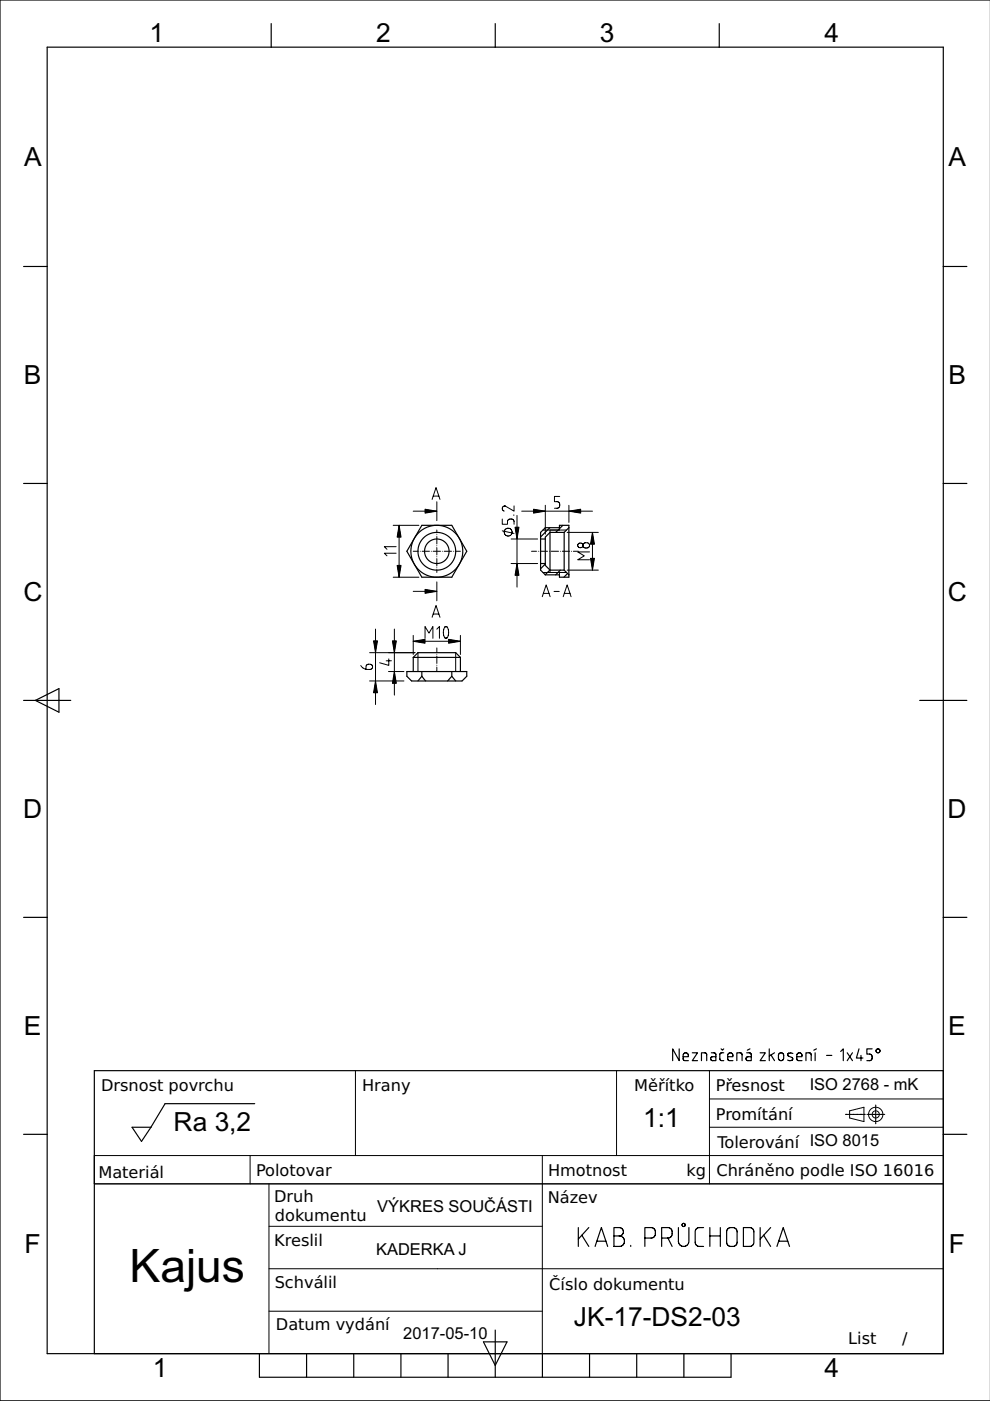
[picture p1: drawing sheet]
<svg xmlns="http://www.w3.org/2000/svg" width="210mm" height="297mm" viewBox="0 0 210 297" stroke-linecap="round" stroke-linejoin="round" font-family="sans-serif">
<g fill="none" stroke="#000" stroke-width=".25">
<path d="M10 10h190v277h-190zM57.5 5v5M105 5v5M152.5 5v5M210 0h-210v297h210M5 56.5h5M200 56.5h5M5 102.5h5M89.4 111.4h6.4l3.2 5.5-3.2 5.5h-6.4l-3.1-5.5zM114.6 119.5h1M114.6 114.3h1M115.6 111.9h3v-.5h2v11h-2v-.5h-3l-1-1v-8z"/>
<path d="M115.6 119.6l-1 1M116.6 111.9l-2 1.9M116.6 112.9h3M116.6 112.9l-1 1v6l1 1M116.6 112.9v8M119.3 111.4l-1.5 1.5M119.6 112.9v8M120.6 111.9l-1 1M200 102.5h5M87.6 139.4l1-1h8l1 1M87.6 139.4v3M87.6 139.4h10"/>
<path d="M97.6 139.4v3M116.6 120.9l-1 1M116.6 120.9h3M118.8 120.9l-1 1M119.6 120.9l1 1M120.3 121.6l-.7 .8M5 148.5h10M7.5 148.5l5-2.5v5zM86.3 142.4h12.7v1l-1 1h-10.7l-1-1zM89.4 143.4l-.8 1M89.4 143.4l.8 1M89.4 142.4v1"/>
<path d="M95.8 143.4l-.9 1M95.8 143.4l.8 1M95.8 142.4v1M195 148.5h10M5 194.5h5M200 194.5h5M28 239h4l-2 3zM54 234h-19l-3 5M144 222.4v2.5l-1.4-2.5v2.5M144.8 224h1.1v-.2a.56 .56 0 0 0-.5-.6 .56 .56 0 0 0-.6 .6l.2 1 .9 .1M146.8 223.2h1.1l-1.1 1.7h1.1M148.7 224.9v-1.7h.8l.3 .2v1.5"/>
<path d="M150.8 223.2h.7l.3 .4v1.3l-1-.1-.1-.3 .1-.4 1-.1M152.9 222.4l.3 .3 .2-.3M153.4 223.2l-.6 .1-.2 .3 .1 1.1 .3 .2h.4M154.3 224h1.1v-.2a.56 .56 0 0 0-.6-.6 .56 .56 0 0 0-.5 .6l.1 1 1 .1M156.2 224.9v-1.7h.8l.3 .2v1.5M158.3 223.2h.7l.3 .4v1.3l-1-.1-.1-.3 .1-.4 1-.1M159 222.4l-.6 .3M161.2 223.2h1.1l-1.1 1.7h1.1M163.1 222.4v2.5M163.5 223.7l.7 1.2M164.2 223.2l-1.1 .7M165.2 223.4a.56 .56 0 0 1 .6-.1 .56 .56 0 0 1 .4 .5v.5a.56 .56 0 0 1-.6 .6 .56 .56 0 0 1-.6-.6z"/>
<path d="M167 224.8h.9M167.2 223.3l-.2 .2 .1 .3 1 .6-.1 .3-.1 .1M167.2 223.3h.1M167.2 223.3l.9 .1M167.9 224.8h.1M168.9 224h1.1v-.2a.56 .56 0 0 0-.5-.6 .56 .56 0 0 0-.6 .6l.2 1 .9 .1M170.9 224.9v-1.7h.8l.2 .2 .1 1.5M172.8 223.2v1.7M173.1 222.4l-.6 .3M175.3 223.8h1.1M178.2 222.9l.6-.5v2.5M179.3 236.3h.2"/>
<path d="M179.6 223.2l1.1 1.7M179.7 236.3h.1M180 236.3h.3M180.5 236.3h.1M180.7 223.2l-1.1 1.7M180.8 236.3h.4M181.3 236.3h.1M181.6 236.3h.4M182.1 222.4l-.5 1.9h1.4M182.1 236.3h.1M182.4 236.3h.4M182.5 223.8v1.1"/>
<path d="M182.9 236.3h.1M183.2 236.3h.2M183.8 236.3h.1M184.1 236.3h.1M184.3 236.3h.4M184.9 236.3h.1M184.9 222.4h-1.1v1.1h.6a.56 .56 0 0 1 .5 .5v.3a.56 .56 0 0 1-.5 .6h-.6M185.1 236.3h.4M185.7 236.3h.1M185.7 234.3v.2M185.7 234.6v.1M185.7 234.9v.4"/>
<path d="M185.7 235.4v.1M185.7 235.7v.4M185.7 236.5v.4M185.7 237.1h.1M185.7 237.3v.4M185.7 237.9h.1M185.7 238.1v.2M185.9 236.3h.4M186.5 236.3h.1M186.7 236.3h.4M187.3 236.3h.1M187.5 236.3h.1"/>
<path d="M200 227h-180v60M5 240.5h5M200 240.5h5M122.6 260.3v4M123.4 261.9l1.4 2.4M124.8 260.3l-2.2 2.4M126.2 264.3l1.3-4 1.3 4M126.5 263.2h2M130.2 262h1.1a1.11 1.11 0 0 1 1.1 1.2 1.11 1.11 0 0 1-1.1 1.1h-1.1v-4h1.1a.89 .89 0 0 1 .9 .9 .89 .89 0 0 1-.9 .8M133.7 264v.3M136.7 262.5h1.4a.89 .89 0 0 0 .8-.9v-.4a.89 .89 0 0 0-.8-.9h-1.4v4M140.3 262.5h1.3"/>
<path d="M141.6 262.5a.89 .89 0 0 0 .9-.9v-.4a.89 .89 0 0 0-.9-.9h-1.3v4M141.6 262.5l.9 1.8M143.8 260.3v2.9a1.11 1.11 0 0 0 1.1 1.1 1.11 1.11 0 0 0 1.2-1.1v-2.9M149.2 260.3h-.9a.89 .89 0 0 0-.9 .9v2.2a.89 .89 0 0 0 .9 .9h.9M150.5 262h2.2M150.5 260.3v4M152.7 260.3v4M154.3 260.5l.5-.2h.6a.89 .89 0 0 1 .9 .9v2.2a.89 .89 0 0 1-.9 .9h-.5a.89 .89 0 0 1-.8-.9v-2.3zM157.6 260.3h1.3a.89 .89 0 0 1 .9 .9v2.2a.89 .89 0 0 1-.9 .9h-1.3zM161.2 260.3v4M161.9 261.9l1.5 2.4M163.4 260.3l-2.2 2.4"/>
<path d="M164.7 264.3l1.4-4 1.3 4M165.1 263.2h1.9M55 287v5h100v-5M65 287v5M75 287v5M85 287v5M95 287v5M102.5 284.5h5l-2.5 5zM105 282v10M115 287v5M125 287v5M135 287v5"/>
<path d="M145 287v5"/>
<circle cx="92.6" cy="116.9" r="2.6"/>
<circle cx="92.6" cy="116.9" r="4"/>
<circle cx="92.6" cy="116.9" r="5.5"/>
<circle cx="186.2" cy="222.8" r=".42"/>
<circle cx="144.9" cy="259.7" r=".33"/>
</g>
<g fill="none" stroke="#000" stroke-width=".21">
<path d="M83.4 111.4h5.4M84 117.3h-2.5l.5 .6M84 115.9h-2.5l.5 .6M84.6 111.4v11M87.6 116.9h1.1M87.6 108.4h5M89.1 116.9h.1M89.5 116.9h1.6M91.4 116.9h.1M91.6 105.9l.8-2.5 .9 2.5M91.8 116.9h1.6M91.8 105.2h1.3"/>
<path d="M92.6 106.4v4M92.6 112.4v.6M92.6 113.4h.1M92.6 113.8v1.5M92.6 115.7h.1M92.6 116.1v1.6M92.6 118v.1M92.6 118.4v1.6M93.8 116.9h.1M94.2 116.9h1.5M96.1 116.9h.1M96.5 116.9h1.1"/>
<path d="M106.5 110v1.2h1.1v-.6a.56 .56 0 0 1 .6-.6h.2a.56 .56 0 0 1 .6 .6v.6M106.5 112.5l2.5 .6M106.9 107.3a.56 .56 0 0 0-.4 .5 .56 .56 0 0 0 .4 .6M106.9 107.3h.1M108.4 114.3h5.6M108.4 119.5h5.6M108.6 113h.1M108.9 109.2h.1M109 107.3v1.1l-2.1-1.1M109.6 109.3v15.2M110.6 108.4h15M112.7 116.9h1.1"/>
<path d="M114.1 116.9h.1M114.5 116.9h1.6M115.1 112.4h5M115.6 107.1v6.2M116.5 116.9h.1M116.6 112.4v.5M116.9 116.9h1.5M118.6 111.9v.5M118.7 105.3h-1.1v1.1h.5a.56 .56 0 0 1 .6 .5v.3a.56 .56 0 0 1-.6 .6h-.5M118.8 116.9h.1M119.2 116.9h1.6M120.2 112.9h6.7"/>
<path d="M120.6 107.1v3.7M121.2 116.9h.1M121.6 116.9h1M125 117h-2.5l1.4 .9-1.4 .8h2.5M125.6 112.9v8M78.4 138.4h9.6M79.6 133.4v16M82.4 139.7v1.4l-1.9-.6M83.4 122.4h5.4M83.6 133.4v14M87.6 136h10M87.6 134.7v4.1"/>
<path d="M87.6 125.4h5M88.6 138.4v4M90.1 135.3v-2.5l.8 1.4 .9-1.4v2.5M91.6 130.9l.8-2.5 .9 2.5M91.8 130.2h1.3M92.6 133.4l.6-.6v2.5M92.6 120.4h.1M92.6 120.8v.6M92.6 123.4v4M92.6 137.4v.9M92.6 138.7h.1M92.6 139.1v1.6"/>
<path d="M94.3 133a1.6 1.6 0 0 0 .3 2.3l.2-.1M94.3 133l.2-.2 .3 .1a2.17 2.17 0 0 1 0 2.3M94.3 133h.1M94.8 135.2h.1M96.6 138.4v4M97.6 134.7v4.1M115 126.5l.8-2.5 .8 2.5M115.1 121.4h5M115.2 125.8h1.2M116.6 120.9v.5M117.5 125.4h1.1M118.6 121.4v.5"/>
<path d="M119.4 126.5l.8-2.5 .9 2.5M119.6 125.8h1.2M120.2 120.9h6.7M76.5 141.1l.8 .7 1.1 .1a.56 .56 0 0 0 .6-.5 .56 .56 0 0 0-.6-.6h-.2a.56 .56 0 0 0-.6 .6v.5M78.4 144.4h7.2M81.9 140.1h1.1M82.4 142.4h3.2M92.6 141v.1M92.6 141.4v1M75.4 227v18M130.7 227v18M150.4 227v24"/>
<path d="M150.4 239h49.6M150.4 233h49.6M180.1 235.5l3.1-.7v3l-3.1-.8zM20 245h180M20 251h180M53 245v6M57 251v36M115 245v42M57 260h58M57 278h58M57 269h143"/>
<circle cx="107.7" cy="112.8" r=".83"/>
<circle cx="123.1" cy="115.6" r=".53"/>
<circle cx="124.3" cy="115.6" r=".66"/>
<circle cx="185.7" cy="236.3" r="1.52"/>
<circle cx="185.7" cy="236.3" r=".76"/>
</g>
<g fill="#000">
<path d="M84.6 111.4l.4 2.5h-.8zM90.1 108l2.5 .4-2.5 .4zM109.2 111.8h.8l-.4 2.5zM109.6 119.5l.4 2.5h-.8zM113.1 108l2.5 .4-2.5 .4zM120.6 108.4l2.5-.4v.8zM125.6 112.9l.4 2.5h-.8zM79.2 135.9h.8l-.4 2.5zM83.2 135.9h.8l-.4 2.5zM84.2 119.9h.8l-.4 2.5zM87.6 136l2.5-.5v.9zM90.1 125l2.5 .4-2.5 .4z"/>
<path d="M95.1 135.5l2.5 .5-2.5 .4zM125.2 118.4h.8l-.4 2.5zM79.6 144.4l.4 2.5h-.8zM83.6 142.4l.4 2.5h-.8z"/>
</g>
<g fill="#000" stroke="#000" stroke-width=".21">
<path d="M84.6 111.4l.4 2.5h-.8zM90.1 108l2.5 .4-2.5 .4zM109.2 111.8h.8l-.4 2.5zM109.6 119.5l.4 2.5h-.8zM113.1 108l2.5 .4-2.5 .4zM120.6 108.4l2.5-.4v.8zM125.6 112.9l.4 2.5h-.8zM79.2 135.9h.8l-.4 2.5zM83.2 135.9h.8l-.4 2.5zM84.2 119.9h.8l-.4 2.5zM87.6 136l2.5-.5v.9zM90.1 125l2.5 .4-2.5 .4z"/>
<path d="M95.1 135.5l2.5 .5-2.5 .4zM125.2 118.4h.8l-.4 2.5zM79.6 144.4l.4 2.5h-.8zM83.6 142.4l.4 2.5h-.8z"/>
</g>
<text font-size="9.8" x="27.5" y="271.7">Kajus</text>
<g font-size="5.6">
<text x="31.7" y="9">1</text>
<text x="79.8" y="9">2</text>
<text x="127.2" y="9">3</text>
<text x="174.8" y="9">4</text>
<text x="5.1" y="35.3">A</text>
<text x="201.1" y="35.3">A</text>
<text x="5.1" y="81.5">B</text>
<text x="201.1" y="81.5">B</text>
<text x="5" y="127.5">C</text>
<text x="201" y="127.5">C</text>
<text x="4.9" y="173.5">D</text>
<text x="200.9" y="173.5">D</text>
<text x="5.1" y="219.5">E</text>
<text x="201.1" y="219.5">E</text>
<text x="36.8" y="239.7">Ra 3,2</text>
<text x="136.4" y="239">1:1</text>
<text x="5.2" y="265.7">F</text>
<text x="201.2" y="265.7">F</text>
<text x="121.7" y="281.2">JK-17-DS2-03</text>
<text x="32.4" y="292">1</text>
<text x="174.8" y="292">4</text>
</g>
<g font-size="3.5">
<text x="171.7" y="231">ISO 2768 - mK</text>
<text x="80" y="257">VÝKRES SOUČÁSTI</text>
<text x="79.7" y="266">KADERKA J</text>
<text x="85.5" y="283.8">2017-05-10</text>
</g>
<g font-size="3.4">
<text x="21.4" y="231.4">Drsnost povrchu</text>
<text x="76.8" y="231.4">Hrany</text>
<text x="134.5" y="231.4">Měřítko</text>
<text x="151.8" y="231.4">Přesnost</text>
<text x="151.8" y="237.5">Promítání</text>
<text x="152.1" y="243.3">Tolerování ISO 8015</text>
<text x="20.9" y="249.8">Materiál</text>
<text x="54.3" y="249.4">Polotovar</text>
<text x="116.2" y="249.4">Hmotnost</text>
<text x="145.6" y="249.4">kg</text>
<text x="151.9" y="249.3">Chráněno podle ISO 16016</text>
<text x="58.1" y="254.9">Druh</text>
<text x="116.1" y="255.1">Název</text>
<text x="58.3" y="258.9">dokumentu</text>
<text x="58.1" y="264.1">Kreslil</text>
<text x="58.2" y="273.1">Schválil</text>
<text x="116.5" y="273.5">Číslo dokumentu</text>
<text x="58.5" y="282">Datum vydání</text>
<text x="179.8" y="284.9">List</text>
<text x="191.3" y="284.9">/</text>
</g>
</svg>
